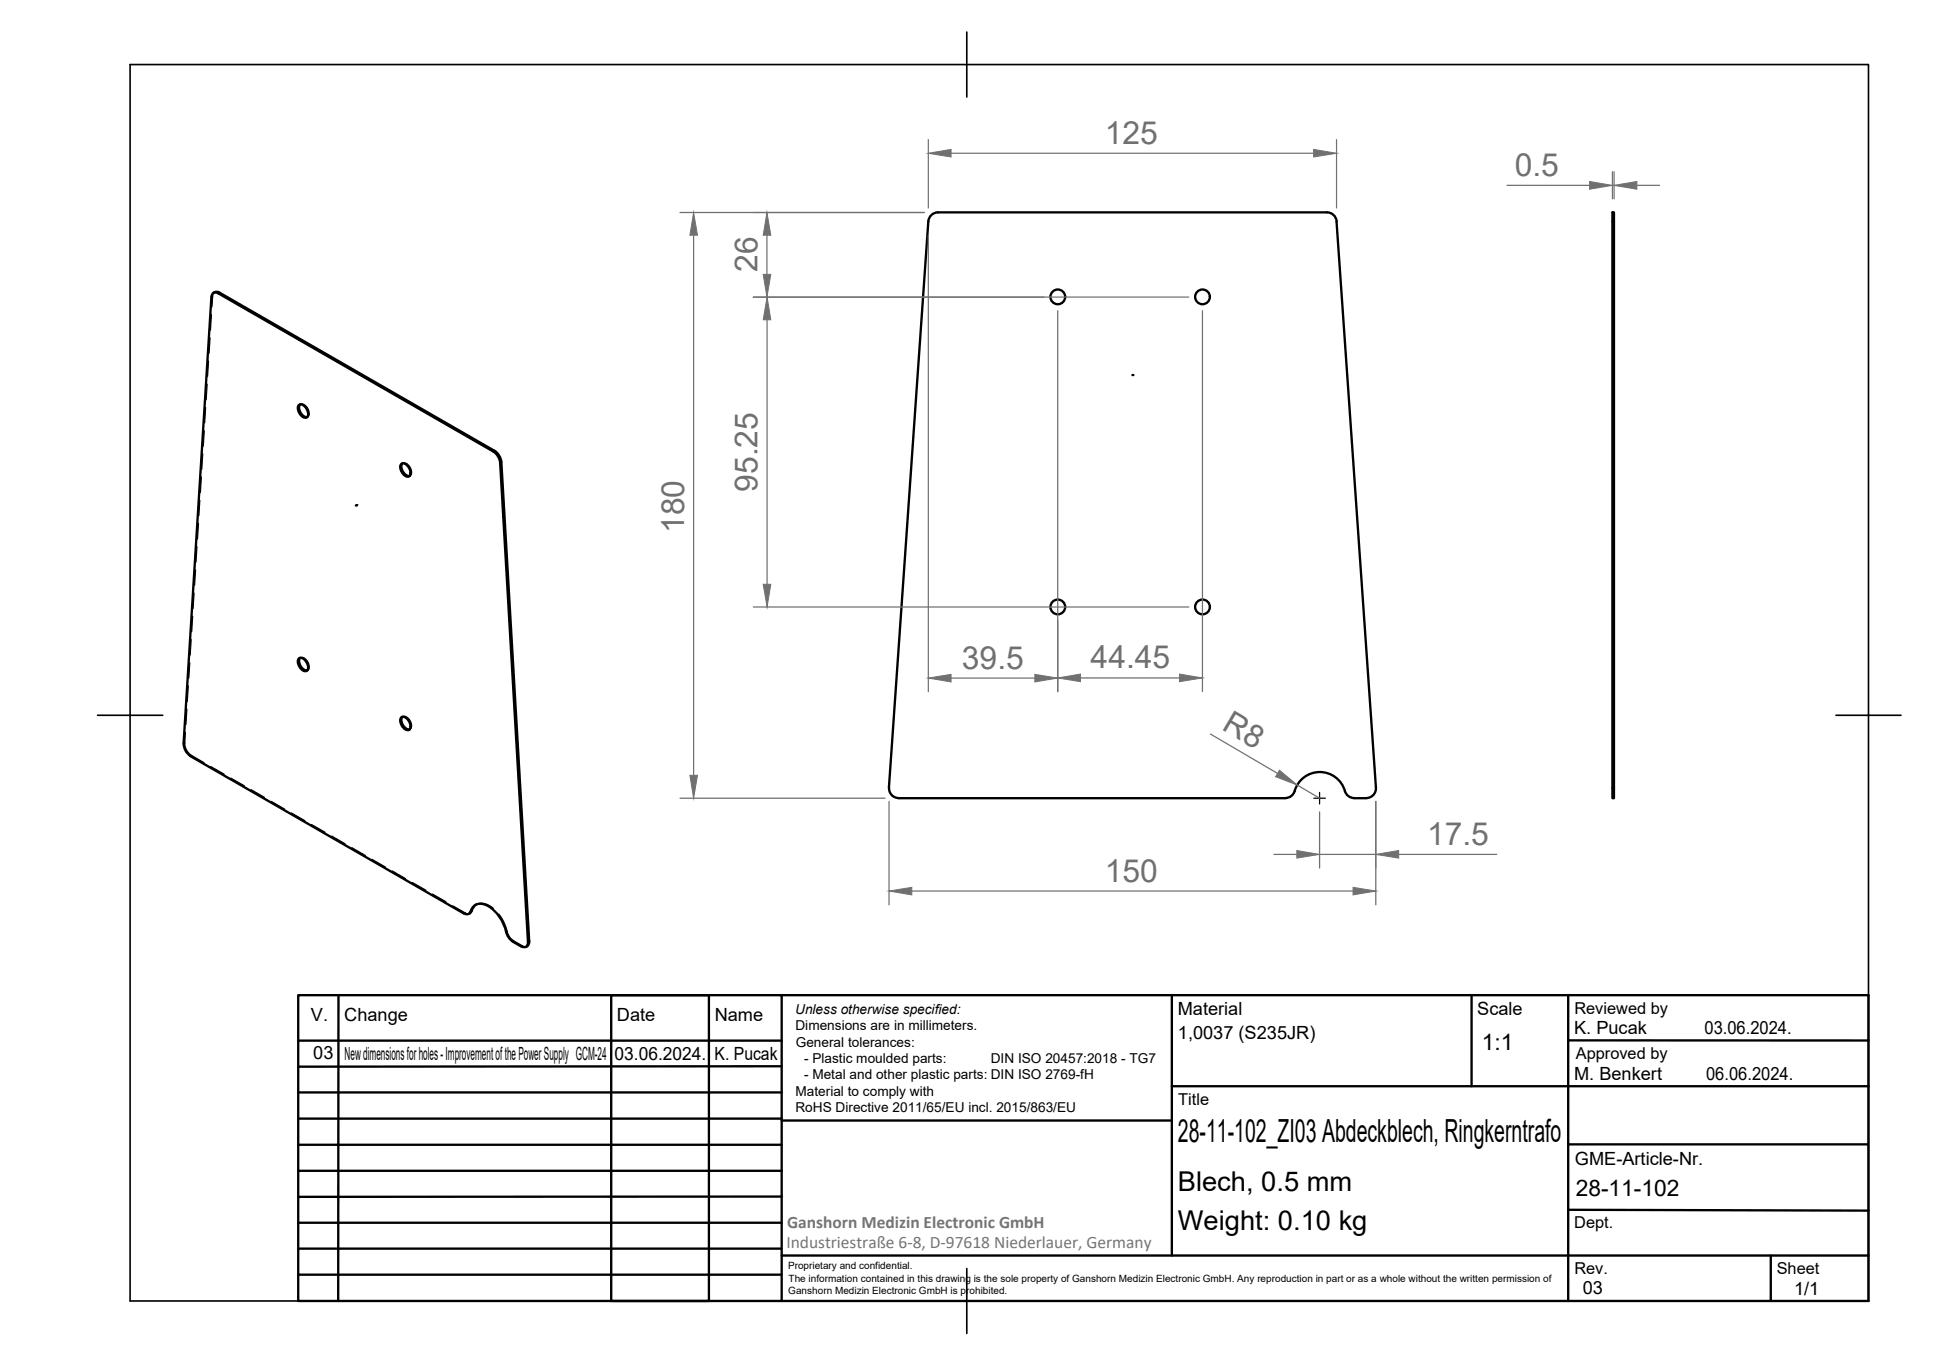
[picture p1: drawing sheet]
<svg xmlns="http://www.w3.org/2000/svg" width="297mm" height="210mm" viewBox="0 0 297 210" stroke-linecap="round" stroke-linejoin="round" font-family="sans-serif">
<!-- layer: Visible -->
<g fill="none" stroke="#000" stroke-width=".36">
<path d="M205.3 34a1.49 1.49 0 0 0-1.5-1.4h-59.7a1.49 1.49 0 0 0-1.5 1.4l-6.1 87a1.53 1.53 0 0 0 1.5 1.6l59.4 .1a1.56 1.56 0 0 0 1.4-1.2 4.1 4.1 0 0 1 4.1-2.9 4.1 4.1 0 0 1 3.8 3.3 1.49 1.49 0 0 0 1.3 .7l1.8 .1a1.53 1.53 0 0 0 1.5-1.7l-6-87M247.6 32.6h.3v90.1h-.3zM33 44.9l-.2 .1M33 44.9h.5l.2 .1 42.2 24.3a2.31 2.31 0 0 1 1.1 1.7M46 62.2a1.32 1.32 0 0 1 1.1 1.9 1.32 1.32 0 0 1-1.1-1.9zM46.1 62.2a1.42 1.42 0 0 0 1.1 1.9M61.7 71.2a1.32 1.32 0 0 1 1.1 2 1.32 1.32 0 0 1-1.1-2zM61.8 71.2a1.42 1.42 0 0 0 1.1 1.9M76.8 71.1l4.3 73.6a.65 .65 0 0 1-.3 .8 .65 .65 0 0 1-.8-.1M76.8 71.1a2.34 2.34 0 0 0-1-1.7l-42.3-24.3-.4-.2-.3 .1-.2 .2-.1 .4-4.3 68.7M77 71l4.3 73.6M28.2 114.3a2.32 2.32 0 0 0 1.1 1.9l41.9 24.2"/>
<path d="M46 101.1a1.32 1.32 0 0 1 1.1 2 1.32 1.32 0 0 1-1.1-2zM46.1 101.1a1.42 1.42 0 0 0 1.1 1.9M61.7 110.2a1.32 1.32 0 0 1 1.1 2 1.32 1.32 0 0 1-1.1-2zM61.8 110.1a1.42 1.42 0 0 0 1.1 2M73.1 139l-.4 .4-.5 .9M72.2 140.3l-.2 .1M72.3 140.1l-.4 .4-.6-.1M72.3 140.1a1.67 1.67 0 0 1 2.7-.8 6.2 6.2 0 0 1 2.7 3.9M77.7 143.2l.3 .7a3.8 3.8 0 0 0 2 1.5M81 145.4l-.2 .1M81.3 144.6l-.1 .6-.2 .2"/>
<circle cx="162.5" cy="45.6" r="1.13"/>
<circle cx="184.7" cy="45.6" r="1.13"/>
<circle cx="162.5" cy="93.3" r="1.13"/>
<circle cx="184.7" cy="93.3" r="1.13"/>
</g>
<g fill="#000">
<circle cx="173.9" cy="57.6" r=".18"/>
<circle cx="54.7" cy="77.7" r=".18"/>
</g>
<!-- layer: Hidden -->
<g fill="none" stroke="#000" stroke-width=".19">
<path d="M31.8 59l-.1 2.4M32 55.5l-.1 2.3M32.3 51.9l-.2 2.4M32.5 48.3l-.2 2.4M33 44.9l-.3 .4-.1 1.9M247.6 57.6h.3h-.3M247.6 44.5h.3M247.6 46.8h.3M30.7 76.9l-.2 2.3M30.9 73.3l-.1 2.4M31.1 69.7l-.1 2.4M31.4 66.2l-.2 2.4"/>
<path d="M31.6 62.6l-.2 2.4M46.1 62.2a1.08 1.08 0 0 1 1.3 1l.1 .5-.1 .3-.2 .1M46.1 62.1l-.1 .1M47.3 64.1h-.2M54.8 77.6h.1M54.8 77.6l-.1 .1 .1-.1M61.8 71.2a1 1 0 0 1 1.3 .8 .8 .8 0 0 1-.2 1.1M61.9 71.2l-.2 .1M63 73.1l-.2 .1M29.4 98.3l-.2 2.3M29.6 94.7l-.2 2.4M29.8 91.1l-.1 2.4"/>
<path d="M30 87.6l-.1 2.3M30.2 84l-.1 2.4M30.5 80.4l-.2 2.4M247.6 92.2h.3M247.6 94.4h.3M28.5 112.5l-.1 1.7a2.24 2.24 0 0 0 1 1.9l1.9 1.1M28.7 109l-.1 2.3M28.9 105.4l-.1 2.4M29.1 101.8l-.1 2.4M32.4 117.8l2 1.2M35.5 119.6l2 1.1M46.1 101.1a1 1 0 0 1 1.3 .8 .78 .78 0 0 1-.2 1.1"/>
<path d="M46.1 101l-.1 .1M47.3 103l-.2 .1M61.8 110.2a1 1 0 0 1 1.3 .7 .8 .8 0 0 1-.2 1.2M61.9 110.1l-.2 .1M63 112l-.2 .2M247.6 118.7h.3M38.6 121.3l2 1.2M41.7 123.1l2 1.2M44.7 124.9l2.1 1.2M47.8 126.7l2.1 1.2M50.9 128.5l2.1 1.2M54 130.3l2.1 1.2"/>
<path d="M57.1 132.1l2.1 1.1M60.2 133.8l2.1 1.2M63.3 135.6l2.1 1.2M66.4 137.4l2.1 1.2M69.5 139.2l2.1 1.2 .6-.1M73.1 139a2.34 2.34 0 0 1 2.7 .6M73.2 139l-.2 .1M76.6 140.5a8.1 8.1 0 0 1 1.5 3.1l.2 .5 .6 .5 1.5 .8h.6"/>
</g>
<!-- layer: Hidden Narrow -->
<path d="M32.7 45.5l-.2 .1M28.4 114.2l-.2 .1M29.4 116.1l-.1 .1M71.4 140.3l-.2 .1M77.9 143.1l-.2 .1M78.9 144.6l-.2 .1M80.2 145.3l-.2 .1" fill="none" stroke="#000" stroke-width=".19"/>
<!-- layer: Visible Narrow -->
<path d="M33.7 45l-.2 .1M75.9 69.3l-.1 .1M77 71l-.2 .1M72.4 140l-.1 .1M81.3 144.6l-.2 .1" fill="none" stroke="#000" stroke-width=".19"/>
<!-- layer: Border -->
<path d="M20 9.9h267v190h-267zM148.5 4.9v10M15 109.9h10M282 109.9h10M148.5 194.9v10" fill="none" stroke="#000" stroke-width=".25"/>
<!-- layer: TitleBlock -->
<g fill="none" stroke="#000" stroke-width=".36">
<path d="M45.8 152.9h74.3v47h-74.3zM45.8 159.9h74.3M52 152.9l-.1 47M93.9 152.9h15v47h-15zM120.1 152.9h166.9v47h-166.9M180 152.9v40M226 152.9v14M240.9 152.9v47M240.9 159.9h46.1M45.8 167.9h74.3M45.8 171.9h74.3M45.8 175.9h74.3"/>
<path d="M45.8 179.9h74.3M120.1 163.8l-74.3 .1M120.1 172.2h59.9M180 166.9h107M240.9 175.8h46M45.8 187.9h74.2M45.8 191.9h74.2M45.8 195.9h74.2M120.1 183.9h-74.3M120.1 192.9h166.9M240.9 185.9l46.1 .1M272 192.9v7"/>
</g>
<!-- layer: FD_Dimensions -->
<g fill="none" stroke="#707070" stroke-width=".19">
<path d="M104.4 32.7h37.6M106.5 36.1v83M117.8 36.1v6.1M142.6 21.5v10.5M142.6 36.1v70.2M146.1 23.6h55.7M205.3 21.5v10.5M231.5 28.5h12.6M247.6 26.4v4.2M247.6 28.5h.3M247.9 26.4v4.2M251.4 28.5h3.5"/>
<path d="M115.7 45.6h66.9M117.8 49.1v40.7M162.5 47.7v58.6M184.7 47.7v58.6M115.7 93.3h66.9M146.1 104.2h12.8M165.9 104.2h15.3M185.9 112.8l10.3 6M104.4 122.7h31.5M136.5 123.1v15.9M140 136.9h67.8M195.7 131.3h3.5"/>
<path d="M199.2 120.6l3.5 2.1M202.7 124.7v8.7M202.7 131.3h8.6M211.3 123.1v15.9M214.8 131.3h15.1"/>
</g>
<g fill="#707070" stroke="#707070" stroke-width=".15">
<path d="M142.6 23.6l3.5-.6v1.1z"/>
<path d="M201.8 23l3.5 .6-3.5 .5z"/>
<path d="M106.5 32.7l.6 3.4h-1.1z"/>
<path d="M106 119.1h1.1l-.6 3.6z"/>
<path d="M136.5 136.9l3.5-.6v1.2z"/>
<path d="M207.8 136.3l3.5 .6-3.5 .6z"/>
<path d="M199.2 130.7l3.5 .6-3.5 .6z"/>
<path d="M211.3 131.3l3.5-.6v1.2z"/>
<path d="M196.5 118.4l2.7 2.2-3.3-1.2z"/>
<path d="M247.9 28.5l3.5-.6v1.2z"/>
<path d="M244.1 27.9l3.5 .6-3.5 .6z"/>
<path d="M181.2 103.6l3.5 .6-3.5 .5z"/>
<path d="M162.5 104.2l3.4-.6v1.1z"/>
<path d="M117.2 89.8h1.2l-.6 3.5z"/>
<path d="M117.8 45.6l.6 3.5h-1.2z"/>
<path d="M117.2 42.2h1.2l-.6 3.4z"/>
<path d="M117.8 32.7l.6 3.4h-1.2z"/>
<path d="M158.9 103.6l3.6 .6-3.6 .6z"/>
<path d="M142.6 104.2l3.5-.6v1.2z"/>
</g>
<!-- layer: Smart Centers -->
<path d="M201.8 122.7h1.8M202.7 121.8v1.7" fill="none" stroke="#000" stroke-width=".19"/>
<g font-size="4.9" fill="#707070">
<text x="169.7" y="22.1">125</text>
<text x="232.6" y="27">0.5</text>
<text x="116.3" y="41.8" transform="rotate(-90 116.3 41.8)">26</text>
<text x="116.4" y="75.6" transform="rotate(-90 116.4 75.6)">95.25</text>
<text x="105.1" y="81.9" transform="rotate(-90 105.1 81.9)">180</text>
<text x="147.7" y="102.7">39.5</text>
<text x="167.5" y="102.7">44.45</text>
<text x="187.5" y="112" transform="rotate(30 187.5 112)">R8</text>
<text x="219.2" y="129.8">17.5</text>
<text x="169.7" y="135.5">150</text>
</g>
<text font-size="4.9" x="180.9" y="175.5">28-11-102_ZI03 Abdeckblech, Ringkerntrafo</text>
<g font-size="4.2">
<text x="180.9" y="182.9">Blech, 0.5 mm</text>
<text x="180.9" y="188.9">Weight: 0.10 kg</text>
</g>
<g font-size="3.5">
<text x="227.6" y="161.4">1:1</text>
<text x="242" y="183.8">28-11-102</text>
</g>
<g font-size="2.8">
<text x="180.9" y="155.9">Material</text>
<text x="226.9" y="156">Scale</text>
<text x="47.8" y="156.9">V.</text>
<text x="52.9" y="156.9">Change</text>
<text x="94.8" y="156.9">Date</text>
<text x="109.8" y="156.9">Name</text>
<text x="180.9" y="159.7">1,0037 (S235JR)</text>
<text x="241.8" y="158.9">K. Pucak</text>
<text x="261.8" y="158.9">03.06.2024.</text>
<text x="48.1" y="162.8">03</text>
<text x="52.9" y="162.8">New dimensions for holes - Improvement of the Power Supply GCM-24</text>
<text x="94.4" y="162.9">03.06.2024.</text>
<text x="109.7" y="162.9">K. Pucak</text>
<text x="241.8" y="165.9">M. Benkert</text>
<text x="262" y="165.9">06.06.2024.</text>
<text x="241.9" y="179">GME-Article-Nr.</text>
<text x="243.1" y="198.9">03</text>
<text x="275.5" y="198.9">1/1</text>
</g>
<g font-size="2.7" fill="#757477">
<text x="120.8" y="191.7">Industriestraße 6-8, D-97618 Niederlauer, Germany</text>
<text x="120.9" y="188.8">Ganshorn Medizin Electronic GmbH</text>
</g>
<g font-size="2.5">
<text x="241.8" y="155.7">Reviewed by</text>
<text x="242" y="162.7">Approved by</text>
<text x="181" y="169.7">Title</text>
<text x="241.8" y="188.7">Dept.</text>
<text x="241.8" y="195.8">Rev.</text>
<text x="272.9" y="195.7">Sheet</text>
</g>
<g font-size="2.1">
<text x="122.1" y="155.8">Unless otherwise specified:</text>
<text x="122.2" y="158.3">Dimensions are in millimeters.</text>
<text x="122.2" y="160.8">General tolerances:</text>
<text x="123.5" y="163.4">- Plastic moulded parts:</text>
<text x="123.5" y="165.9">- Metal and other plastic parts: DIN ISO 2769-fH</text>
<text x="152.2" y="163.4">DIN ISO 20457:2018 - TG7</text>
<text x="122.2" y="168.4">Material to comply with</text>
<text x="122.2" y="170.9">RoHS Directive 2011/65/EU incl. 2015/863/EU</text>
</g>
<g font-size="1.5">
<text x="121" y="195.1">Proprietary and confidential.</text>
<text x="121.1" y="196.9">The information contained in this drawing is the sole property of Ganshorn Medizin Electronic GmbH. Any reproduction in part or as a whole without the written permission of</text>
<text x="121.1" y="198.8">Ganshorn Medizin Electronic GmbH is prohibited.</text>
</g>
</svg>
